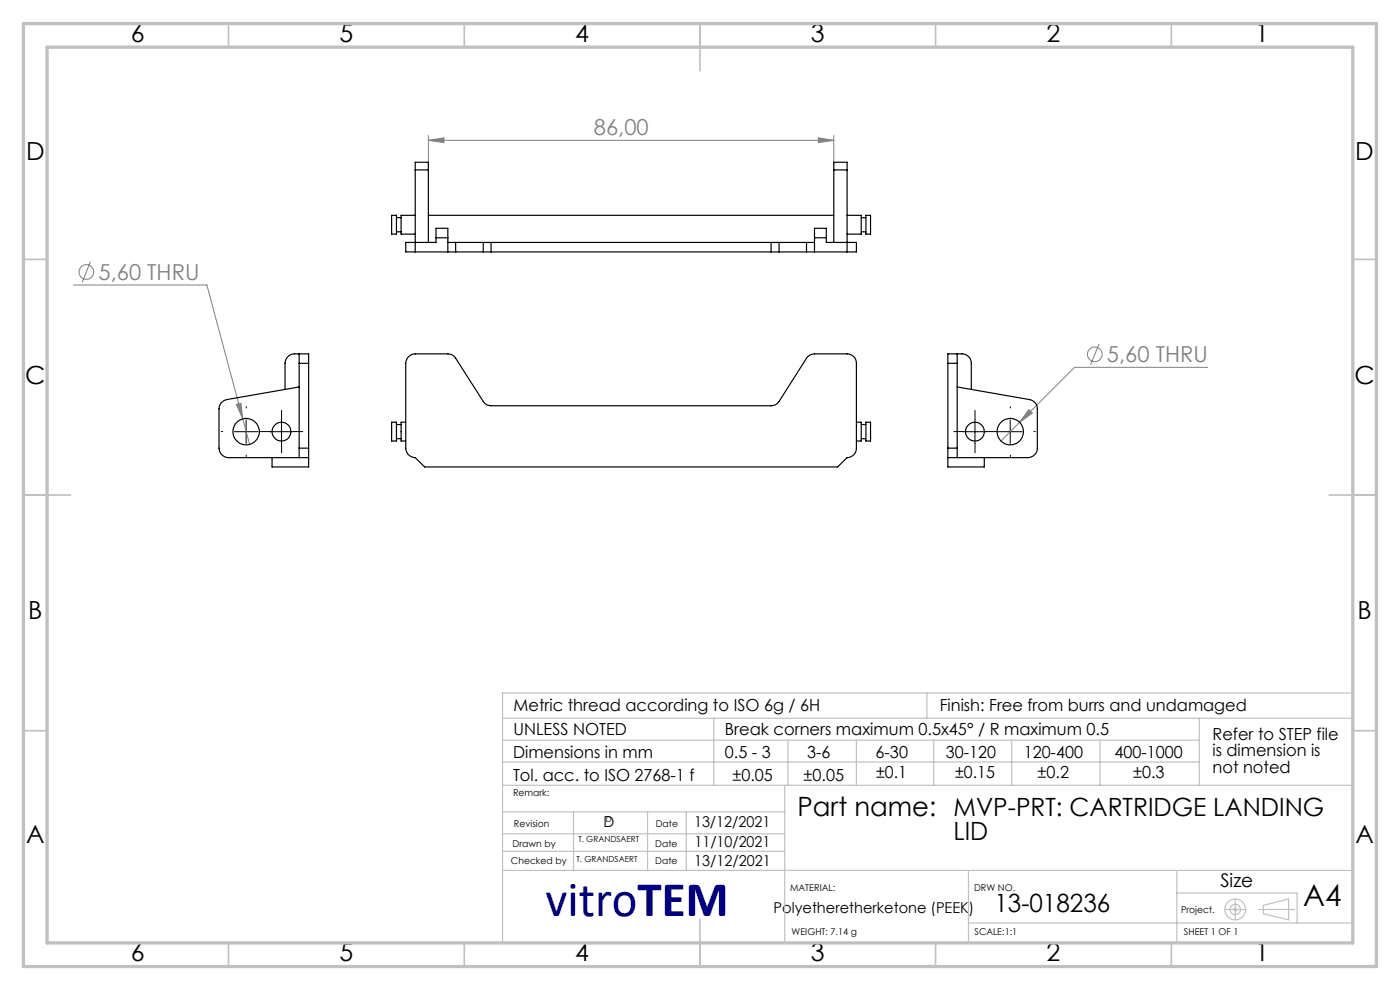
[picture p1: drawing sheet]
<svg xmlns="http://www.w3.org/2000/svg" width="297mm" height="210mm" viewBox="0 0 297 210" stroke-linecap="round" stroke-linejoin="round" font-family="sans-serif">
<g fill="none" stroke="#808080" stroke-width=".21">
<path d="M90.9 29.8l3.3-.6v1.1zM90.9 28.7v6.3M90.9 29.8h86M173.6 29.2l3.3 .6-3.3 .5zM176.9 28.7v6.3M19.2 55.5l-1.8 4.4M15.6 60.5h28.3l9.1 33.8M233.2 72.9l-1.8 4.5M256.2 77.9h-28.2l-15.7 15.6M50.1 85.8l1-.3 .4 3.4zM218.3 86.9l.7 .7-2.7 2z"/>
<circle cx="18.3" cy="57.7" r="1.55"/>
<circle cx="232.3" cy="75.2" r="1.55"/>
</g>
<g fill="none" stroke="#c0c0c0" stroke-width=".25">
<path d="M106.6 152.4h180.1M106.7 157h147.7M151.4 152.4v14.2M167.1 157v9.6M181.7 157v9.6M196.6 147v5.4M198.1 157v9.6M214.6 157v9.6M233.4 157v9.6M254.4 152.4v14.2M286.7 147h-180.1v52.7M106.6 166.6h180.1"/>
<path d="M106.6 161.6h147.8M106.6 176.9h59.9M106.6 172.2h59.9M121.7 172.2v12.4M137.4 172.2v12.4M145.6 172.2v12.3M166.5 166.6v33.2M106.6 180.6h59.9M106.6 184.6h180.1M205.5 195.8h81.2M205.5 184.6v15.2M249.7 184.6v15.2"/>
<path d="M249.7 189.4h25.5v6.4M259.9 192.9h4.4M262 190.7v4.4M267.1 192.9h7.6M268 192l5.4-1.3v4.4l-5.4-1.3z"/>
<circle cx="262" cy="192.9" r=".27"/>
<circle cx="262" cy="192.9" r="2.21"/>
<circle cx="262" cy="192.9" r="1.11"/>
</g>
<g fill="none" stroke="#000" stroke-width=".21" stroke-dasharray="15.2 1.3 1.3 1.3">
<path d="M47.2 91.5h-.3M52.2 86.5v-.3M52.2 96.5v.3M57.2 91.5h-2M57.2 91.5h.3M59.7 89v-2M59.7 94v2M62.2 91.5h2M204.3 91.5h-2M206.8 89v-2M206.8 94v2M209.3 91.5h2"/>
<path d="M209.3 91.5h-.3M214.3 86.5v-.3M214.3 96.5v.3M219.3 91.5h.3"/>
</g>
<path d="M49.7 91.6h5M52.2 89.1v5M57.2 91.6h5M59.7 89.1v5M204.3 91.6h5M206.8 89.1v5M211.8 91.6h5M214.3 89.1v5" fill="none" stroke="#000" stroke-width=".21"/>
<g fill="none" stroke="#c0c0c0" stroke-width=".35">
<path d="M48.5 5v5M98.5 5v5M148.5 5v10M198.5 5v5M248.5 5v5M5 55h5M287 55h5M5 105h10M282 105h10M5 155h5M287 155h5M148.5 195v10"/>
<path d="M48.5 200v5M98.5 200v5M198.5 200v5M248.5 200v5"/>
</g>
<path d="M5 5h287v200h-287zM10 10h277v190h-277z" fill="none" stroke="#c0c0c0" stroke-width=".7"/>
<path d="M50.1 85.8l1.4 3.1-.4-3.4zM90.9 29.8l3.3-.6v1.1zM173.6 29.2l3.3 .6-3.3 .5zM218.3 86.9l-2 2.7 2.7-2z" fill="#808080"/>
<g fill="none" stroke="#000" stroke-width=".25">
<path d="M88.1 36v-1.6h2.8v1.6M88.1 36v17.4M88.1 36h2.8M90.9 36v15.4M176.9 36v-1.6h2.8v1.6M176.9 36h2.8M176.9 36v15.4M179.7 36v17.4M83.1 45.7h1v4h-1zM84.1 49.2h1M84.1 46.2h1M88.1 45.7h-3v4h3"/>
<path d="M88.1 53.4h6.9M90.9 45.7h86M92.5 50.4v-2h2.5v2M92.5 50.4v1h-6.4v2h2M92.5 50.4h2.5M95 53.4h1.7M95 51.4h1.7M95 50.4v3M96.7 51.4h5.8M96.7 53.4h5.8M96.7 51.4v2M102.5 53.4h1.7"/>
<path d="M102.5 51.4h1.7M102.5 51.4v2M104.2 51.4h59.4M104.2 53.4h59.4M104.2 51.4v2M163.6 53.4h1.7M163.6 51.4h1.7M163.6 51.4v2M165.3 51.4h5.8M165.3 53.4h5.8M165.3 51.4v2M171.1 53.4h1.7"/>
<path d="M171.1 51.4h1.7M171.1 51.4v2M172.8 50.4v-2h2.5v2M172.8 50.4h2.5M172.8 53.4h6.9M172.8 50.4v3M175.3 50.4v1h6.4v2h-2M179.7 45.7h3v4h-3M182.7 49.2h1M182.7 46.2h1M183.7 45.7h1v4h-1zM63.5 75.1v2"/>
<path d="M63.5 77.1h2M63.5 77.1v18M65.5 77.1v-2h-3a2.05 2.05 0 0 0-2 2v5.5M65.5 77.1v18M86.7 75.7a1.78 1.78 0 0 1 1.4-.6h6.9a1.95 1.95 0 0 1 1.7 .9l5.8 9.2a1.95 1.95 0 0 0 1.7 .9h59.4a1.96 1.96 0 0 0 1.7-.9l5.8-9.2a2.08 2.08 0 0 1 1.7-.9h6.9a1.99 1.99 0 0 1 2 2v18a1.99 1.99 0 0 1-2 2l-2 2h-87.6l-2-2a2.05 2.05 0 0 1-2-2v-18l.2-.8zM201.1 77.1v-2h3a1.99 1.99 0 0 1 2 2v5.5M201.1 77.1h2M201.1 77.1v18M203.1 75.1v2M203.1 77.1v18M57.7 97.1v2h7.8v-2M63.5 95.1v2"/>
<path d="M63.5 82.1l-15.4 2.7a1.96 1.96 0 0 0-1.6 1.9v8.4a2.05 2.05 0 0 0 2 2h17M63.5 95.1h2M65.5 95.1v2M83.1 89.6h1v3.9h-1zM84.1 93.1h1M84.1 90.1h1M86.1 89.6h-1v3.9h1M181.7 89.6h1v3.9h-1M182.7 93.1h1M182.7 90.1h1M183.7 89.6h1v3.9h-1zM201.1 95.1v2"/>
<path d="M201.1 97.1v2h7.7v-2M201.1 95.1h2M203.1 95.1v2M203.1 82.1l15.3 2.7a1.96 1.96 0 0 1 1.7 1.9v8.4a2.05 2.05 0 0 1-2 2h-17"/>
<circle cx="52.2" cy="91.6" r="2.82"/>
<circle cx="59.7" cy="91.6" r="2"/>
<circle cx="206.8" cy="91.6" r="2"/>
<circle cx="214.3" cy="91.6" r="2.8"/>
</g>
<text font-size="10.6" fill="#000080" x="115.8" y="194.4">vitroTEM</text>
<text font-size="6.3" x="276.5" y="192.2">A4</text>
<text font-size="5.6" x="169.2" y="173.1">Part name: MVP-PRT: CARTRIDGE LANDING</text>
<g font-size="5.3">
<text x="27.8" y="8.9">6</text>
<text x="72" y="8.9">5</text>
<text x="122" y="8.9">4</text>
<text x="172" y="8.9">3</text>
<text x="222" y="8.9">2</text>
<text x="266.3" y="8.9">1</text>
<text x="5.5" y="33.9">D</text>
<text x="287.5" y="33.9">D</text>
<text x="5.3" y="81.4">C</text>
<text x="287.3" y="81.4">C</text>
<text x="6" y="131.4">B</text>
<text x="288" y="131.4">B</text>
<text x="5.5" y="178.9">A</text>
<text x="202.3" y="178.2">LID</text>
<text x="287.5" y="178.9">A</text>
<text x="211" y="193.5">13-018236</text>
<text x="27.8" y="203.9">6</text>
<text x="72" y="203.9">5</text>
<text x="122" y="203.9">4</text>
<text x="172" y="203.9">3</text>
<text x="222" y="203.9">2</text>
<text x="266.3" y="203.9">1</text>
</g>
<g font-size="4.7" fill="#808080">
<text x="126" y="28.7">86,00</text>
<text x="20.9" y="59.4">5,60 THRU</text>
<text x="234.8" y="76.8">5,60 THRU</text>
</g>
<text font-size="4" x="258.9" y="188.1">Size</text>
<g font-size="3.5">
<text x="108.9" y="156">UNLESS NOTED</text>
<text x="108.9" y="150.8">Metric thread according to ISO 6g / 6H</text>
<text x="153.8" y="156">Break corners maximum 0.5x45° / R maximum 0.5</text>
<text x="199.3" y="150.8">Finish: Free from burrs and undamaged</text>
<text x="108.8" y="160.7">Dimensions in mm</text>
<text x="153.8" y="160.7">0.5 - 3</text>
<text x="171.2" y="160.7">3-6</text>
<text x="185.7" y="160.7">6-30</text>
<text x="200.6" y="160.7">30-120</text>
<text x="217.2" y="160.7">120-400</text>
<text x="236.5" y="160.7">400-1000</text>
<text x="257.2" y="156.9">Refer to STEP file</text>
<text x="257.2" y="160.4">is dimension is</text>
<text x="108.8" y="165.6">Tol. acc. to ISO 2768-1 f</text>
<text x="155.4" y="165.6">±0.05</text>
<text x="170.5" y="165.6">±0.05</text>
<text x="185.9" y="165">±0.1</text>
<text x="202.6" y="165">±0.15</text>
<text x="220.1" y="165">±0.2</text>
<text x="240.4" y="165">±0.3</text>
<text x="257.2" y="163.9">not noted</text>
</g>
<g font-size="3.2">
<text x="128" y="175.5">D</text>
<text x="147.2" y="175.5">13/12/2021</text>
<text x="147.3" y="179.7">11/10/2021</text>
<text x="147.3" y="183.7">13/12/2021</text>
<text x="164.1" y="193.6">Polyetheretherketone (PEEK)</text>
</g>
<g font-size="2">
<text x="108.8" y="168.9">Remark:</text>
<text x="108.7" y="179.6">Drawn by</text>
<text x="109" y="175.5">Revision</text>
<text x="139" y="179.6">Date</text>
<text x="139.1" y="175.5">Date</text>
<text x="108.4" y="183.2">Checked by</text>
<text x="139" y="183.2">Date</text>
<text x="167.6" y="189">MATERIAL:</text>
<text x="206.6" y="189">DRW NO.</text>
<text x="250.6" y="193.6">Project.</text>
<text x="167.9" y="198.4">WEIGHT: 7.14 g</text>
<text x="206.8" y="198.4">SCALE:1:1</text>
<text x="251.2" y="198.4">SHEET 1 OF 1</text>
</g>
<g font-size="1.8">
<text x="122.7" y="178.6">T. GRANDSAERT</text>
<text x="128.5" y="174.4">D</text>
<text x="122.3" y="182.8">T. GRANDSAERT</text>
</g>
</svg>
